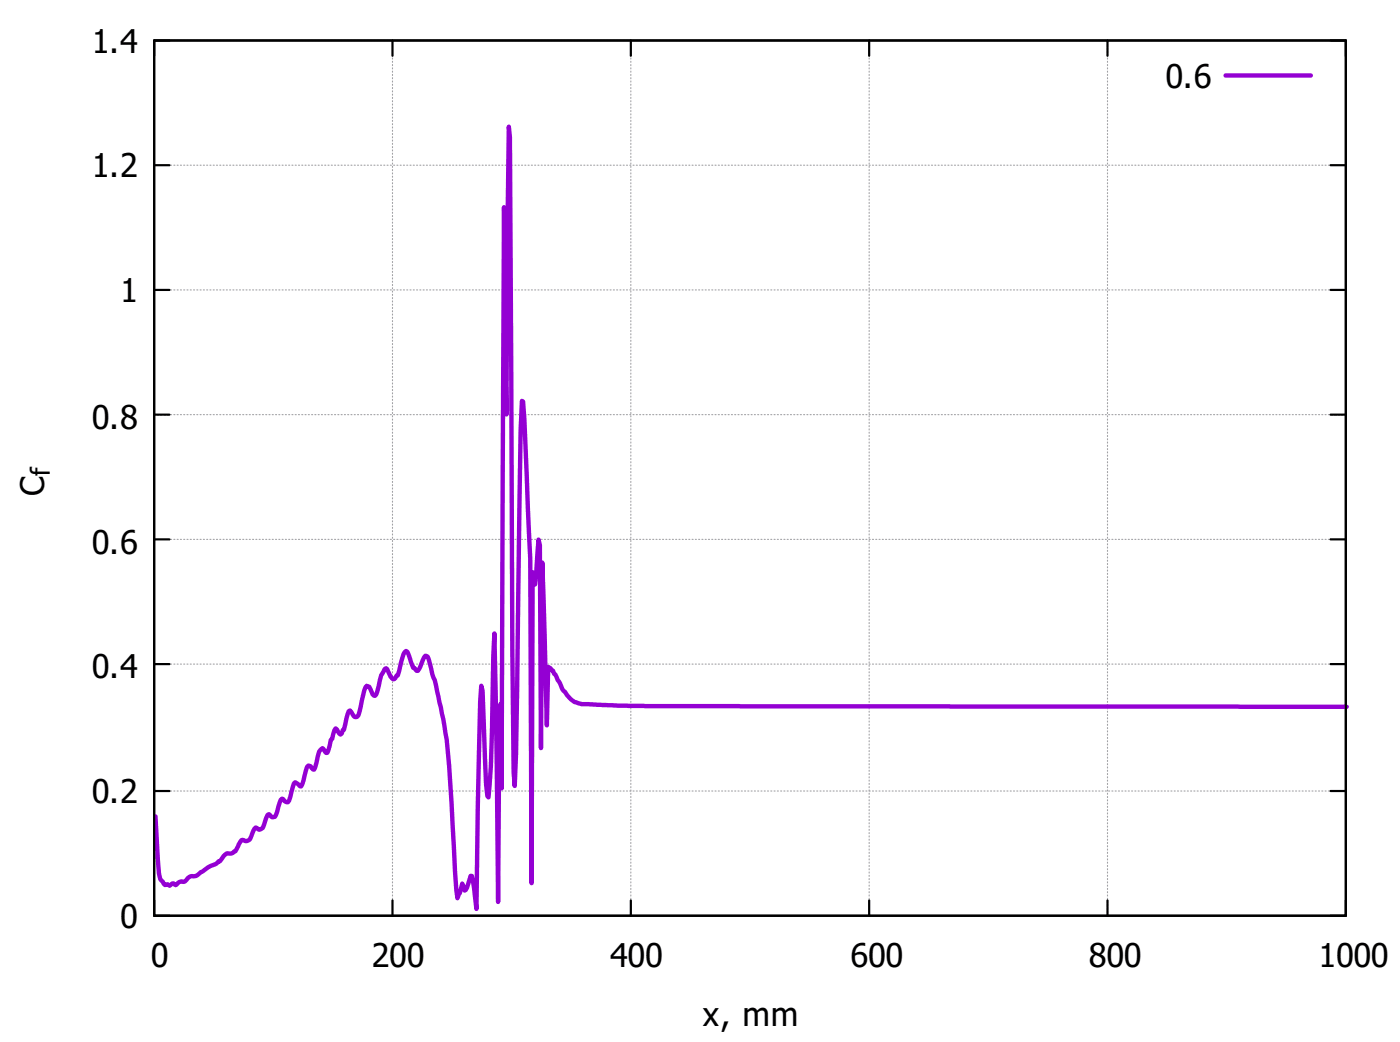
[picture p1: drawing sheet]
<svg xmlns="http://www.w3.org/2000/svg" width="226mm" height="168mm" viewBox="0 0 226 168" stroke-linecap="round" stroke-linejoin="round" font-family="sans-serif">
<g fill="none" stroke="#a0a0a4" stroke-width=".18" stroke-dasharray=".2 .4">
<path d="M24.9 6.5h192.1M24.9 26.6h192.1M24.9 46.7h192.1M24.9 66.8h192.1M24.9 86.9h192.1M24.9 107h192.1M24.9 127.5h192.1M24.9 147.6h192.1M24.9 147.6v-141.1M63.3 147.6v-141.1M101.7 147.6v-141.1M140.2 147.6v-141.1"/>
<path d="M178.6 147.6v-141.1M217 147.6v-141.1"/>
</g>
<g fill="none" stroke="#000" stroke-width=".35">
<path d="M24.9 6.5h192.1v141.1h-192.1zM27.3 6.5h-2.4v2.5M63.3 6.5v2.5M101.7 6.5v2.5M140.2 6.5v2.5M178.6 6.5v2.5M214.6 6.5h2.4v2.5M24.9 26.6h2.4M214.6 26.6h2.4M24.9 46.7h2.4M214.6 46.7h2.4M24.9 66.8h2.4"/>
<path d="M214.6 66.8h2.4M24.9 86.9h2.4M214.6 86.9h2.4M24.9 107h2.4M214.6 107h2.4M24.9 127.5h2.4M214.6 127.5h2.4M24.9 145.1v2.5h2.4M63.3 145.1v2.5M101.7 145.1v2.5M140.2 145.1v2.5M178.6 145.1v2.5"/>
<path d="M217 145.1v2.5h-2.4"/>
</g>
<path d="M197.6 12.2h13.8M217.2 113.9l-113.2-.1-8.5-.3a5.2 5.2 0 0 1-3.3-.7l-.7-.7-.4-.6a1.87 1.87 0 0 1-.8-1.3l-.3-.6-.4-.9-.2-.1-.2-.5-.2-.1-.2-.3-.4-.2-.2 9.4-.7-26.2-.3 29.9-.1-32.7-.2-.9-.6 7.2-.2-.6-.2-1.4-.2 50.1-.2-52.3-.9-22.5-.3-2.8-.1-.1-.2 4.7-.2 11.1a1846.7 1846.7 0 0 1-.8 46.3l-.2-2.3-.2-19.7-.4-82.6-.1-1.7-.4 46.4-.2-10.4-.2-23-.4 93.7-.2-13.7-.2 6.4-.2 25.6-.2-21.8-.4-21.5-.5 21.4-.4 5-.2-.2-.2-1.9-.6-15-.2-.9a1020.4 1020.4 0 0 0-.8 36l-.3-3.4-.4-1.9h-.2l-.2 .6a2.68 2.68 0 0 1-.8 1.7l-.4-1.1-.3 1.5-.4 .9-.4-4.3-.8-14.4a69.4 69.4 0 0 0-2.1-14.7 7.5 7.5 0 0 0-.8-2.8l-.7-2.8-.4-.1-.2 .3-1 2.1h-.2l-.3-.4-.3-.1-.3-1a3 3 0 0 0-.8-1.7l-.4 .5-1 3.5h-.1l-.4 .6a1 1 0 0 1-.8-.9l-.4-.8-.2-.1-.2 .1-.5 1.1-.2 .8a5.5 5.5 0 0 1-.8 2.4l-.4-.2-.6-1.2-.4-.2-.4 .8-.9 4-.2 .2-.4 .1-.7-1.1-.3 .1-.7 3h-.2l-.2 .6-.2 .2-.2-.2-.6-.8-.1 .2-.4 1.5-.2 .1-.6 2.1h-.2l-.6-.7a1.74 1.74 0 0 0-.8 1.3l-.5 2.1h-.2l-.4-.5-.4-.1a5.6 5.6 0 0 0-.8 2.4l-.3 .9h-.3l-.7-.6-.2 .2-.6 2.1-.4 .9-.3-.1-.6-.5a4 4 0 0 0-.8 2.1l-.4 .8a.52 .52 0 0 1-.8-.2l-.1-.2-.2 .1-.8 2.1a.6 .6 0 0 1-1 0h-.2l-.2 .1-.7 1.8-.6 .3-.6-.3a4.4 4.4 0 0 0-1.1 1.9l-.6 .3h-.8l-.2 .1-.9 1.2h-.2l-.4 .4a11.5 11.5 0 0 0-3.3 2l-1 .1-.5 .5a.53 .53 0 0 1-.8 .2l-.6 .3-.3 .3-.4-.2h-.2l-.4 .3a.46 .46 0 0 0-.8-.1l-.8-.9-.2-.9-.5-9.2" fill="none" stroke="#9400d3" stroke-width=".71"/>
<g font-size="5.3">
<text x="14.8" y="8.5">1.4</text>
<text x="188" y="14.1">0.6</text>
<text x="14.8" y="28.6">1.2</text>
<text x="19.4" y="48.7">1</text>
<text x="14.8" y="69.1">0.8</text>
<text x="7.1" y="79.9" transform="rotate(-90 7.1 79.9)">C</text>
<text x="14.8" y="89.2">0.6</text>
<text x="14.8" y="109.3">0.4</text>
<text x="14.8" y="129.4">0.2</text>
<text x="19.4" y="149.5">0</text>
<text x="24.3" y="155.9">0</text>
<text x="59.9" y="155.9">200</text>
<text x="98.4" y="155.9">400</text>
<text x="137.2" y="155.9">600</text>
<text x="175.6" y="155.9">800</text>
<text x="212.6" y="155.9">1000</text>
<text x="113.4" y="165.4">x, mm</text>
</g>
<text font-size="4.2" x="8.1" y="76.7" transform="rotate(-90 8.1 76.7)">f</text>
</svg>
